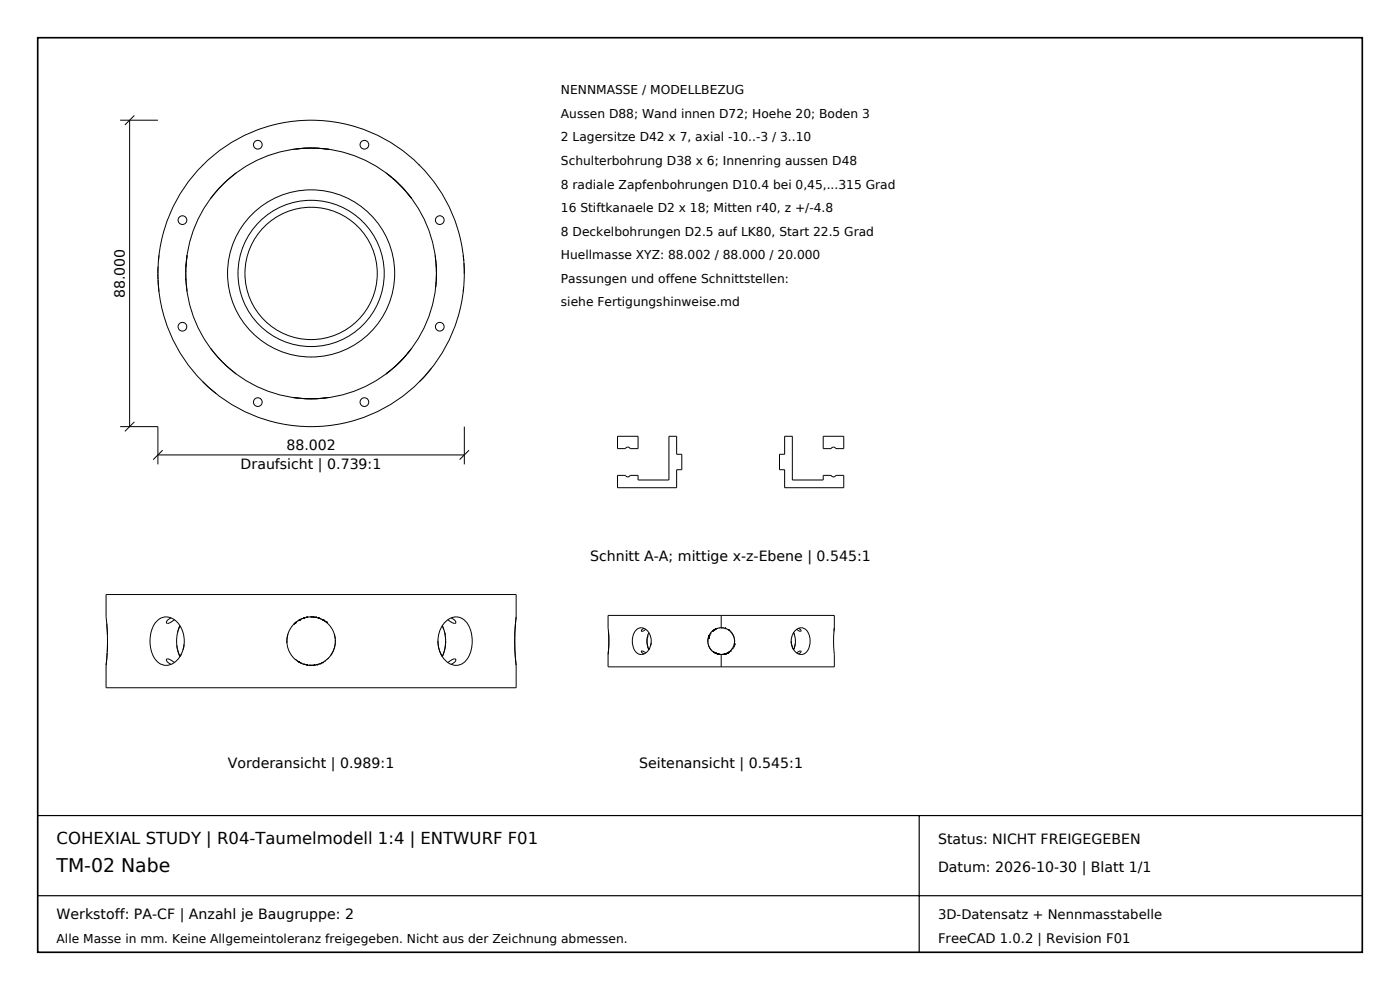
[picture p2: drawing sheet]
<svg xmlns="http://www.w3.org/2000/svg" width="297mm" height="210mm" viewBox="0 0 297 210" stroke-linecap="round" stroke-linejoin="round" font-family="sans-serif">
<path d="M8 8h281v194h-281z" fill-rule="evenodd" fill="#fff" stroke="#000" stroke-width=".35"/>
<path d="M8 173h281M195 173v29M8 190h281" fill="none" stroke="#000" stroke-width=".25"/>
<g fill="none" stroke="#000" stroke-width=".21">
<path d="M25.5 25.5h8M27.5 25.5v65M28.5 24.5l-2 2M43 35l-.1 .1M50.1 36.7a26.6 26.6 0 0 0-5.4 5.4M63.6 31.5l-.9 .1M67.8 31.5h-3.8M68.6 31.5l1.2 .2a26.6 26.6 0 0 0-7.6 0M81.9 36.7l2.9 2.5M82.4 37l.6 .6M83.3 37.8l1.5 1.4M84.8 39.2l2.5 2.9-.8-1"/>
<path d="M84.8 39.2l1.2 1.3M88.9 34.9l.1 .1M33.5 58v1.2M33.5 57.1v.8M33.5 59.3l.2 2.5M33.5 56.6v.5M33.7 54.2l-.1 1.1M39.4 57.5v.1M39.4 59.1v.3M39.5 55.8l-.1 .9M39.5 55.5l.2-1.3a26.6 26.6 0 0 0 0 7.6M92.3 54.2l.3 3.8"/>
<path d="M92.5 55.5v.1M92.5 56.1l.1 .6M92.5 59.9v.3M92.5 59.5v.1M92.6 56.7v1M92.6 58l-.2 3M92.6 58v1.3M98.3 54.2l.1 1.1M98.4 55.8l.1 2.2M98.5 57.9v.1M44.7 73.9a26.6 26.6 0 0 0 5.4 5.4M84.8 76.8l-1.3 1.2"/>
<path d="M84.8 76.8l-2.9 2.5 1-.8M85.5 76.1l-.7 .7M85.6 76l-.1 .1M86.2 75.3l-.6 .7M87 74.4l-.6 .6M87.3 73.9l-2.5 2.9M91.5 78.1l-2.5 2.9M92.5 60.5v.2M98.4 61l-.1 .8M25.5 90.5h8v8M28.5 89.5l-2 2M33.5 96.5h65"/>
<path d="M34.5 95.5l-2 2M43 81l2.9 2.5M63.4 84.5l-1.2-.2 3.8 .3M64.2 84.5l1.8 .1M68 84.5l-2 .1M69.3 84.4l-.9 .1M69.8 84.3l-3.8 .3M98.5 90.5v8M99.5 95.5l-2 2M131 92.5h4.4v2.7h-1.7l-.5-.4-.5 .4h-1.7zM166.5 92.5h1.6v9.3h6.5v-1h1.7l.5 .4 .5-.4h1.7v2.7h-12.5v-3.9h-1.1v-3.2h1.1zM174.6 92.5h4.4v2.7h-1.7l-.5-.4-.5 .4h-1.7z"/>
<path d="M131 100.8h1.7l.5 .4 .5-.4h1.7v1h6.5v-9.3h1.6v3.9h1.1v3.2h-1.1v3.9h-12.5zM22.5 126.1h87v4.8a43.5 43.5 0 0 0 0 10.2v4.8h-87v-4.8a43.5 43.5 0 0 0 0-10.2zM22.6 132.3l.2 2.4M22.7 138.5l-.2 2.6M22.8 135.6l-.1 2.7M33.4 131.6a2.99 2.99 0 0 1 4.6 .9 5.9 5.9 0 0 1-1.5 8.3 2.98 2.98 0 0 1-4.1-1.9 7 7 0 0 1 1-7.3zM36.3 131.1l-.7 .4-.3 .6a.91 .91 0 0 0 1.2-.3l.5-.3M37.7 134l-.1 .3M37.8 133.7l-.1 .3M37.8 133.7l.4-1a7.8 7.8 0 0 0 0 6.6l-.4-.9-.3-1.5M38.5 138.7l-.3 .5M39.1 136.7l-.3 1.1"/>
<path d="M61 134.7l-.1 1.7M61.1 134.6l-.1 .1M61.1 134.5v.1M62.3 132.4h.1M62.5 132.2h.1M62.5 132.2l-.1 .2M62.6 132.2h.1M62.6 132.2h-.1M62.6 139.8h.1M62.6 139.8v.1M62.6 139.9h.1M62.6 132.1h.1"/>
<path d="M62.7 132.1h.1M62.9 131.9l-.1 .1 .1-.1M63 131.8l-.1 .1M63.2 131.7h.1M63.3 131.6v.1M63.3 131.6h.1M63.4 131.6h.1M63.4 131.5h.1M63.5 131.5h.1M63.6 131.5h.1M63.6 131.4l-.3 .2M63.7 131.4h.1"/>
<path d="M64.1 131.2l-.4 .2M64.3 131.2h-.1M64.3 131.2h.1M64.3 131.1h.1M64.4 131.1h.1M64.5 131.1h.1M65 131h.1M65 130.9h.1M65.1 130.9h.1M65.4 130.9h-.3M65.4 130.9h.1M66 130.9h.4"/>
<path d="M66 130.9h.3M66 130.9h.2M66 130.9h-.2M66.3 130.9h.1M66.4 130.9h.1M66.5 130.9h.1M66.9 130.9h-.3h.3M66.9 130.9h.1M67 131h.1M67.4 131.1h.1M67.5 131.1h.1M67.6 131.1h.1"/>
<path d="M67.7 131.1h.1M67.8 131.2h.1M67.9 131.2h.1M68 131.2v.1M68 131.3h.1M68.4 131.4h.1M68.4 131.4v.1M68.4 131.5h.1M68.5 131.5h.1M68.6 131.5h.1M68.6 131.5v.1M68.6 131.6h.1"/>
<path d="M68.7 131.6v.1M68.7 131.6h.1M68.9 131.7l.2 .2zM69.2 132h.1M69.2 140h.1M69.3 139.9h.1M69.4 139.9l-.1 .1M69.4 139.9h.1M69.4 139.8v.1M69.7 139.6l-.2 .2M69.9 139.3v.1M70.8 137.8l-.7 1.3"/>
<path d="M70.9 134.5l.1 .2M71 134.7l.1 .9M71.1 136.4l-.3 1.4M71.1 135.8v.5M92.9 135.9l.2 1.7 .7 1.7M94.2 133.5l-.4-.8a7.8 7.8 0 0 1 0 6.6M94.2 133.8l.1 .2M94.3 134h.1M94.3 134.1h.1M94.3 134.2h.1M94.4 134.3h.1M94.4 134.4l.1 .5"/>
<path d="M94.5 131.9a3 3 0 0 1 3-.9 3 3 0 0 1 2.2 2.3 7.1 7.1 0 0 1-1.1 7.1 3 3 0 0 1-4.7-1 6.2 6.2 0 0 1 .6-7.5zM94.5 135v.7M94.5 135.9l-.1 1.8-.6 1.6M95.7 131.1l.7 .4 .3 .6a.91 .91 0 0 1-1.2-.3l-.5-.3M129 138.8v2.7h24M129.1 134l.1 2.4-.2 2.4M134.9 133.7a1.84 1.84 0 0 1 3 1.1 2.89 2.89 0 0 1-1.9 4 2.58 2.58 0 0 1-1.8-3.1 3.3 3.3 0 0 1 .7-2zM136.6 133.3l-.5 .4v.2l.9-.4M137 138.5a.6 .6 0 0 0-.9-.2l.5 .4M137.3 135.1v.3M137.3 135.1h.1M137.4 135h.1"/>
<path d="M137.4 134.9v.1M137.4 134.9h.1M137.4 134.7v.2M137.5 134.6l-.1 .1M137.7 134.2a4.3 4.3 0 0 0 0 3.6 4.3 4.3 0 0 1-.4-2.4M137.8 137.5l-.1 .3M138.1 136.4l-.1 .6M150.2 136.3h.1M150.2 136.4h.1M150.2 136.4v.2M150.2 135.5v.7M150.2 135.4h.1"/>
<path d="M150.3 136.7l.2 .7 .6 .7M150.3 135.3l-.1 .1M150.3 135.3h.1M150.3 135.2h.1M150.4 134.9h.1M150.4 134.9v.1M150.4 134.8h.1M150.5 134.7l-.1 .1M150.6 134.5h.1M150.6 134.4h.1M150.7 134.4h.1M150.8 134.2l-.1 .2"/>
<path d="M150.9 134.1h.1M151.1 138.1h.1M151.1 133.9l-.1 .1M151.1 133.9h.1M151.2 133.8h.1M151.2 138.2h.1M151.2 138.2l.1 .1M151.3 138.2h.1M151.3 133.8h-.1M151.3 133.7h.1M151.3 138.3h.1M151.3 138.3l.1 .1"/>
<path d="M151.5 138.4h.1M151.5 133.6h.1M151.6 138.4h.1M151.6 133.5l-.1 .1M151.6 138.5l.2 .1M151.7 133.5h-.1M151.7 133.5h.1M151.8 138.6h.1M151.8 133.4l-.1 .1M151.9 138.6h.1M151.9 133.4l-.2 .1M152 138.6l.2 .1"/>
<path d="M152 133.3h.1M152.1 133.3h.1M152.1 138.7h.1M152.2 138.7h.1M152.4 138.8h.1M152.5 138.8h.1M152.6 133.2h.1M152.6 138.8h.1M152.6 133.2h-.1M152.7 138.8h.1M152.8 138.8h.1M152.8 138.8h.2"/>
<path d="M152.9 138.8h.1M153 138.8h.1M153 133.2a2.84 2.84 0 0 0-2.8 2.8 2.84 2.84 0 0 0 2.8 2.8M153 133.2a2.84 2.84 0 0 1 2.8 2.8 2.84 2.84 0 0 1-2.8 2.8M153 133.2h.1M153 133.2h-.1M153 130.5h24v2.7M153 130.5h-24l.2 5.5-.2 2.8M153 130.5v2.7M153 138.8v2.7M153 133.2h.3M153.1 138.8h-.1"/>
<path d="M153.2 138.8h-.2M153.3 138.8h.1M153.3 133.2h.1M153.4 133.2h.1M153.4 138.8h.1M153.5 138.8h-.2M153.6 138.8h.1M153.7 138.8h.1M153.7 138.7h.1M153.8 133.3h.1M153.8 138.7h.1M153.8 133.3l.3 .1"/>
<path d="M153.9 138.7h.1M154 138.7h.1M154 138.6h.1M154.1 133.4h.1M154.2 133.4h.1M154.3 138.5l-.1 .1M154.3 138.5l-.2 .1M154.3 138.5h.1M154.4 138.5h.1M154.4 133.5h.1M154.5 138.4l-.2 .1M154.5 138.4h.1"/>
<path d="M154.6 138.4h.1M154.6 133.6h.1M154.6 138.3h.1M154.6 133.7h.1M154.6 138.3v.1M154.7 138.3h.1M154.7 133.7h.1M154.8 133.8h.1M154.8 138.2h-.1M154.8 138.2h.1M154.9 138.1h.1M154.9 133.9h.1"/>
<path d="M154.9 133.9l.6 .7 .2 .7M155 138l-.1 .1M155.1 137.9h.1M155.3 137.6l-.1 .2M155.4 137.6h.1M155.4 137.5h.1M155.6 137.2l-.1 .1M155.6 137.2h.1M155.6 137.1h.1M155.6 137.1v.1M155.6 137v.1M155.7 136.8h.1"/>
<path d="M155.7 136.7h.1M155.7 136.7v.1M155.8 136.6l-.1 .1M155.8 136.6h.1M155.8 135.4v.2M155.8 135.7h.1M155.8 136.3v.2M155.8 135.8v.5M167.8 136l.2 1.1 .3 .7M168.5 134.6l-.2-.4a4.3 4.3 0 0 1 0 3.6M168.6 134.8h.1M168.7 135.1h.1"/>
<path d="M168.7 136.5l-.4 1.3M168.7 135.8v.2M168.8 133.7a1.74 1.74 0 0 1 1.9-.4 1.74 1.74 0 0 1 1 1.6 3.5 3.5 0 0 1-1.1 3.8 2.23 2.23 0 0 1-2.7-2.3 3.3 3.3 0 0 1 .9-2.7zM169 138.5a.6 .6 0 0 1 .9-.2l-.5 .4M169.4 133.3l.5 .4v.2l-.9-.4M177 133.2l-.2 2.8 .2 5.5h-24M177 133.2l-.1 .7M37 140.5l-1-.6a.47 .47 0 0 0-.7 0l.3 .6 .7 .4M62.9 140.1h.1M63.1 140.2h.1M63.2 140.3h.1M63.3 140.3h.1"/>
<path d="M63.3 140.4h.1M63.4 140.4h.1M63.4 140.5h.1M63.5 140.5h.1M63.6 140.5h.1M63.6 140.6h.1M63.7 140.6h.1M63.8 140.6v.1M63.8 140.7h.1M63.9 140.7h.1M64 140.7h.1M64.2 140.8l.3 .1"/>
<path d="M64.3 140.9h.1M64.5 140.9h.1M64.6 140.9h.1M64.6 141h.1M65 141h.1M65 141.1h.1M65.1 141.1h.1M65.1 141.1h.3M65.6 141.1h.1M65.7 141.1h.3M65.8 141.1h.2M66.2 141.1h-.2"/>
<path d="M66.3 141.1h-.3M66.3 141.1h.1M66.4 141.1h.1M66.5 141.1h.1M66.6 141.1h.1M66.9 141.1h-.3M67.1 141h.1M67.2 141h.1M67.3 141h.1M67.7 140.9h.1M67.8 140.8l-.3 .1M67.8 140.8h.1"/>
<path d="M67.9 140.8h.1M67.9 140.8h-.1M68 140.8h.1M68 140.7h.1M68.2 140.6h.1M68.3 140.6h.1M68.4 140.6l-.3 .1M68.4 140.6h.1M68.4 140.5h.1M68.5 140.5h.1M68.9 140.3h.1M68.9 140.2v.1"/>
<path d="M69 140.2h.1M69 140.1h.1M95 140.5l1-.6a.47 .47 0 0 1 .7 0l-.3 .6-.7 .4"/>
<circle cx="54.7" cy="30.7" r=".92"/>
<circle cx="77.3" cy="30.7" r=".92"/>
<circle cx="38.7" cy="46.7" r=".92"/>
<circle cx="66" cy="58" r="32.5"/>
<circle cx="66" cy="58" r="26.6"/>
<circle cx="66" cy="58" r="17.7"/>
<circle cx="66" cy="58" r="14"/>
<circle cx="66" cy="58" r="15.5"/>
<circle cx="93.3" cy="46.7" r=".92"/>
<circle cx="38.7" cy="69.3" r=".92"/>
<circle cx="93.3" cy="69.3" r=".92"/>
<circle cx="54.7" cy="85.3" r=".92"/>
<circle cx="77.3" cy="85.3" r=".92"/>
<circle cx="66" cy="136" r="5.1"/>
</g>
<text font-size="4" x="12" y="185">TM-02 Nabe</text>
<text font-size="3.5" x="12" y="179">COHEXIAL STUDY | R04-Taumelmodell 1:4 | ENTWURF F01</text>
<g font-size="3">
<text x="26.5" y="63.2" transform="rotate(-90 26.5 63.2)">88.000</text>
<text x="60.8" y="95.5">88.002</text>
<text x="51.1" y="99.5">Draufsicht | 0.739:1</text>
<text x="125.2" y="119">Schnitt A-A; mittige x-z-Ebene | 0.545:1</text>
<text x="48.3" y="163">Vorderansicht | 0.989:1</text>
<text x="135.6" y="163">Seitenansicht | 0.545:1</text>
<text x="199" y="179">Status: NICHT FREIGEGEBEN</text>
<text x="199" y="185">Datum: 2026-10-30 | Blatt 1/1</text>
<text x="12" y="195">Werkstoff: PA-CF | Anzahl je Baugruppe: 2</text>
</g>
<g font-size="2.8">
<text x="199" y="195">3D-Datensatz + Nennmasstabelle</text>
<text x="199" y="200">FreeCAD 1.0.2 | Revision F01</text>
</g>
<g font-size="2.6">
<text x="119" y="20">NENNMASSE / MODELLBEZUG</text>
<text x="119" y="25">Aussen D88; Wand innen D72; Hoehe 20; Boden 3</text>
<text x="119" y="30">2 Lagersitze D42 x 7, axial -10..-3 / 3..10</text>
<text x="119" y="35">Schulterbohrung D38 x 6; Innenring aussen D48</text>
<text x="119" y="40">8 radiale Zapfenbohrungen D10.4 bei 0,45,...315 Grad</text>
<text x="119" y="45">16 Stiftkanaele D2 x 18; Mitten r40, z +/-4.8</text>
<text x="119" y="50">8 Deckelbohrungen D2.5 auf LK80, Start 22.5 Grad</text>
<text x="119" y="55">Huellmasse XYZ: 88.002 / 88.000 / 20.000</text>
<text x="119" y="60">Passungen und offene Schnittstellen:</text>
<text x="119" y="65">siehe Fertigungshinweise.md</text>
<text x="12" y="200">Alle Masse in mm. Keine Allgemeintoleranz freigegeben. Nicht aus der Zeichnung abmessen.</text>
</g>
</svg>
